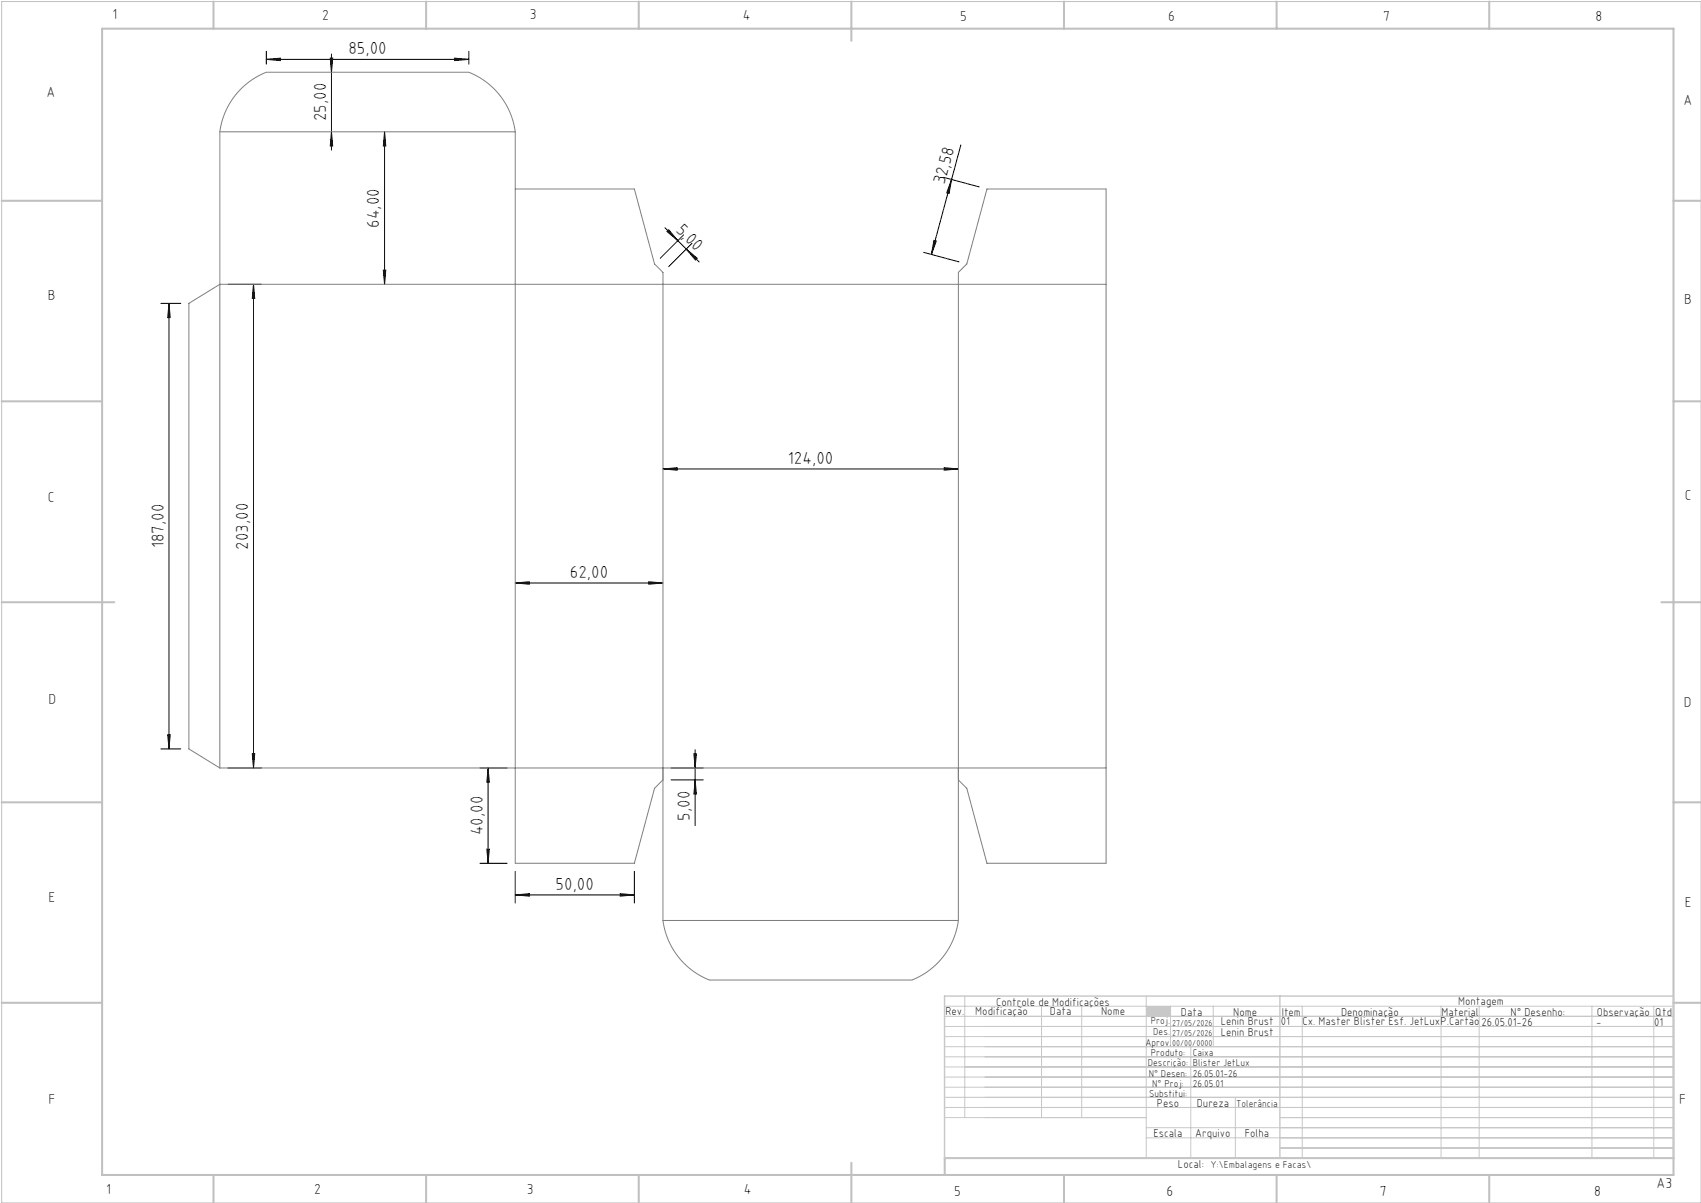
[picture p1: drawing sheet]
<svg xmlns="http://www.w3.org/2000/svg" width="420mm" height="297mm" viewBox="0 0 420 297" stroke-linecap="round" stroke-linejoin="round" font-family="sans-serif">
<path d="M.4 .4h419.6v296.6h-419.6z" fill="none" stroke="#c0c0c0" stroke-width=".25"/>
<g fill="none" stroke="#c0c0c0" stroke-width=".5">
<path d="M25.2 7.1h388v283h-388zM52.7 .4v6.7M105.2 .4v6.7M157.7 .4v6.7M210.2 .4v9.7M262.7 .4v6.7M315.2 .4v6.7M367.7 .4v6.7M.4 49.6h24.8M413.2 49.6h6.8M.4 99.1h24.8M413.2 99.1h6.8"/>
<path d="M.4 148.7h27.8M410.2 148.7h9.8M.4 198.1h24.8M413.2 198.1h6.8M.4 247.6h24.8M413.2 247.6h6.8M52.7 290.1v6.9M105.2 290.1v6.9M157.7 290.1v6.9M210.2 287.1v9.9M262.7 290.1v6.9M315.2 290.1v6.9"/>
<path d="M367.7 290.1v6.9M413.2 285.9h-179.9v4.2"/>
</g>
<g fill="none" stroke="#c3c8d2" stroke-width=".25">
<path d="M233.2 250.9h180M233.2 248.4h180M233.2 253.4h180M233.2 255.9h180M233.2 258.4h180M238.2 245.9v30M257.2 248.4v27.5M267.1 248.4v27.5M283 245.9v40M289 248.4v10M294 258.4v27.5M299.6 248.4v10"/>
<path d="M321.5 248.4v37.5M355.8 248.4v37.5M365.2 248.4v37.5M393.1 248.4v37.5M408.3 248.4v37.5M233.2 260.9h180M233.2 263.4h180M233.2 265.9h180M233.2 268.4h180M233.2 270.9h180M233.2 273.4h180M233.2 275.9h49.8"/>
<path d="M283 278.4h130.2M305 270.9v15M316 275.9h97.2M283 280.9h130.2M316 283.4h97.2"/>
</g>
<path d="M233.2 245.9h180v40h-180zM316 245.9v40" fill="none" stroke="#c3c8d2" stroke-width=".35"/>
<path d="M283 248.4h6v2.5h-6z" fill-rule="evenodd" fill="#c3c8d2"/>
<g fill="none" stroke="#000" stroke-width=".25">
<path d="M65.8 14.7l3.5-.3v.6zM65.8 12.7v3.1M65.8 14.7h50M81.5 14.3h.6l-.3 3.5zM81.8 13.3v23.7M112.3 14.4l3.5 .3-3.5 .3zM115.8 12.7v3.1M81.8 32.5l.3 3.5h-.6zM95 32.5l.3 3.5h-.6zM95 32.5v37.7M237.2 35.8l-2.2 8.5M164.2 56.2l8.4 8.5"/>
<path d="M164.7 57.2l.4-.5 2.3 2.7zM168.8 58l-5.8 5.8M230.6 59.4l.6 .1-1.2 3.3zM233 43.8l8.8 2.3M235 44.3l-5 18.5M235 44.3l-.7 3.5-.5-.2zM39.7 74.9h4.9M41.7 74.9v110M41.7 74.9l.3 3.5h-.6zM56.3 70.2h8.3M62.6 70.2l.3 3.5h-.6zM62.6 70.2v119.4"/>
<path d="M94.7 66.7h.6l-.3 3.5zM169.4 61.5l2.7 2.3-.4 .4zM170.9 60.1l-5.8 5.7M228 62.3l8.8 2.4M163.7 115.8l3.5-.3v.6zM163.7 115.8h72.9M233.1 115.5l3.5 .3-3.5 .3zM127.2 143.9l3.5-.3v.6zM127.2 143.9h36.5M160.2 143.6l3.5 .3-3.5 .3zM39.7 184.9h4.9M41.4 181.4h.6l-.3 3.5z"/>
<path d="M56.3 189.6h8.3M62.3 186.1h.6l-.3 3.5zM118.5 189.6h6.7M120.5 189.6l.3 3.5h-.6zM120.5 189.6v23.5M165.7 189.6h7.9M165.7 192.5h7.9M171.3 186.1h.6l-.3 3.5zM171.6 185.1v18.7M171.6 192.5l.3 3.5h-.6zM118.5 213.1h6.7M120.2 209.6h.6l-.3 3.5z"/>
<path d="M127.2 215.1v7.8M156.6 215.1v7.8M127.2 220.9l3.5-.3v.6zM127.2 220.9h29.4M153.1 220.6l3.5 .3-3.5 .3z"/>
</g>
<path d="M54.3 32.5a18.4 18.4 0 0 1 11.5-14.7h50a18.4 18.4 0 0 1 11.4 14.7M54.3 32.5h72.9M54.3 32.5v157.1M127.2 32.5v180.6h29.4l5-18.5 2.1-2.1M127.2 46.7h29.4l5 18.5 2.1 2v160M273.1 70.2h-218.8l-7.7 4.7v110l7.7 4.7M54.3 189.6h218.8M236.6 192.5l2.1 2.1 5 18.5h29.4v-166.4h-29.4l-5 18.5-2.1 2v160M163.7 227.2h72.9M163.7 227.2a18.4 18.4 0 0 0 11.5 14.8h50a18.4 18.4 0 0 0 11.4-14.8" fill="none" stroke="#808080" stroke-width=".25"/>
<g fill="#000">
<path d="M65.8 14.7l3.5-.3v.6zM112.3 14.4l3.5 .3-3.5 .3zM163.7 115.8l3.5-.3v.6zM233.1 115.5l3.5 .3-3.5 .3zM127.2 220.9l3.5-.3v.6zM153.1 220.6l3.5 .3-3.5 .3z"/>
<path d="M235 44.3l-.7 3.5-.5-.2zM230.6 59.4l.6 .1-1.2 3.3z"/>
<path d="M62.6 70.2l.3 3.5h-.6zM62.3 186.1h.6l-.3 3.5zM95 32.5l.3 3.5h-.6zM94.7 66.7h.6l-.3 3.5zM81.5 14.3h.6l-.3 3.5zM81.8 32.5l.3 3.5h-.6z"/>
<path d="M169.4 61.5l2.7 2.3-.4 .4zM164.7 57.2l.4-.5 2.3 2.7z"/>
<path d="M160.2 143.6l3.5 .3-3.5 .3zM127.2 143.9l3.5-.3v.6z"/>
<path d="M41.4 181.4h.6l-.3 3.5zM41.7 74.9l.3 3.5h-.6z"/>
<path d="M120.5 189.6l.3 3.5h-.6zM120.2 209.6h.6l-.3 3.5z"/>
<path d="M171.3 186.1h.6l-.3 3.5zM171.6 192.5l.3 3.5h-.6z"/>
</g>
<g font-size="4.3">
<text x="86" y="13.4">85,00</text>
<text x="80.6" y="29.9" transform="rotate(-90 80.6 29.9)">25,00</text>
<text x="233.2" y="45.7" transform="rotate(-75 233.2 45.7)">32,58</text>
<text x="93.7" y="56.2" transform="rotate(-90 93.7 56.2)">64,00</text>
<text x="166.7" y="56.9" transform="rotate(45 166.7 56.9)">5,00</text>
<text x="194.5" y="114.5">124,00</text>
<text x="40.4" y="135.4" transform="rotate(-90 40.4 135.4)">187,00</text>
<text x="61.3" y="135.7" transform="rotate(-90 61.3 135.7)">203,00</text>
<text x="140.7" y="142.6">62,00</text>
<text x="170.3" y="202.6" transform="rotate(-90 170.3 202.6)">5,00</text>
<text x="119.2" y="206.2" transform="rotate(-90 119.2 206.2)">40,00</text>
<text x="137.2" y="219.7">50,00</text>
</g>
<g font-size="3.6">
<text x="27.8" y="4.8">1</text>
<text x="79.5" y="4.9">2</text>
<text x="130.8" y="4.8">3</text>
<text x="183.4" y="4.9">4</text>
<text x="237.1" y="5.1">5</text>
<text x="288.4" y="5.2">6</text>
<text x="341.5" y="5.1">7</text>
<text x="394" y="5.2">8</text>
<text x="11.5" y="24">A</text>
<text x="415.7" y="25.8">A</text>
<text x="11.8" y="74.1">B</text>
<text x="415.8" y="75.1">B</text>
<text x="11.8" y="124">C</text>
<text x="416" y="123.5">C</text>
<text x="12" y="173.7">D</text>
<text x="415.8" y="174.7">D</text>
<text x="12" y="222.6">E</text>
<text x="416" y="223.9">E</text>
<text x="12" y="272.6">F</text>
<text x="414.6" y="272.6">F</text>
<text x="409" y="293.3">A3</text>
<text x="26.2" y="294.8">1</text>
<text x="77.6" y="294.8">2</text>
<text x="130.1" y="294.8">3</text>
<text x="183.7" y="294.7">4</text>
<text x="235.6" y="295.2">5</text>
<text x="288" y="295.2">6</text>
<text x="340.7" y="295.2">7</text>
<text x="393.6" y="295.2">8</text>
</g>
<g font-size="2.9">
<text x="240.8" y="250.6">Modificação</text>
<text x="259.2" y="250.6">Data</text>
<text x="271.9" y="250.6">Nome</text>
<text x="290.9" y="288.4">Local:</text>
</g>
<g font-size="2.8">
<text x="233.4" y="250.6">Rev.</text>
<text x="246" y="248.4">Controle de Modificações</text>
<text x="291.6" y="250.8">Data</text>
<text x="304.5" y="250.8">Nome</text>
<text x="316.5" y="250.9">Item</text>
<text x="331.1" y="250.9">Denominação</text>
<text x="355.9" y="250.9">Material</text>
<text x="360.1" y="248.2">Montagem</text>
<text x="373" y="250.9">N° Desenho:</text>
<text x="394.3" y="250.9">Observação</text>
<text x="408.7" y="250.9">Qtd</text>
<text x="301.4" y="253.1">Lenin Brust</text>
<text x="301.4" y="255.8">Lenin Brust</text>
<text x="316.2" y="253.1">01</text>
<text x="321.6" y="253.1">Cx. Master Blister Esf. JetLuxP.Cartão</text>
<text x="365.8" y="253.3">26.05.01-26</text>
<text x="394.1" y="253.2">-</text>
<text x="408.5" y="253.2">01</text>
<text x="285.6" y="273.3">Peso</text>
<text x="295.5" y="273.3">Dureza</text>
<text x="284.8" y="280.8">Escala</text>
<text x="295.1" y="280.8">Arquivo</text>
<text x="307.3" y="280.8">Folha</text>
</g>
<g font-size="2.5">
<text x="284.1" y="252.9">Proj.</text>
<text x="284.8" y="255.5">Des.</text>
<text x="282.8" y="258.3">Aprov.</text>
<text x="283.4" y="263.3">Descrição:</text>
<text x="284.2" y="260.7">Produto:</text>
<text x="294.5" y="263.1">Blister JetLux</text>
<text x="294.5" y="260.7">Caixa</text>
<text x="283.7" y="265.9">N° Desen:</text>
<text x="284.5" y="268.3">N° Proj:</text>
<text x="294.5" y="268.3">26.05.01</text>
<text x="294.5" y="265.9">26.05.01-26</text>
<text x="283.7" y="270.9">Substitui:</text>
<text x="305.2" y="273.3">Tolerância</text>
<text x="298.9" y="288.4">Y:\Embalagens e Facas\</text>
</g>
<g font-size="2.1">
<text x="289.4" y="253.3">27/05/2026</text>
<text x="289.4" y="255.8">27/05/2026</text>
<text x="289.4" y="258.3">00/00/0000</text>
</g>
</svg>
